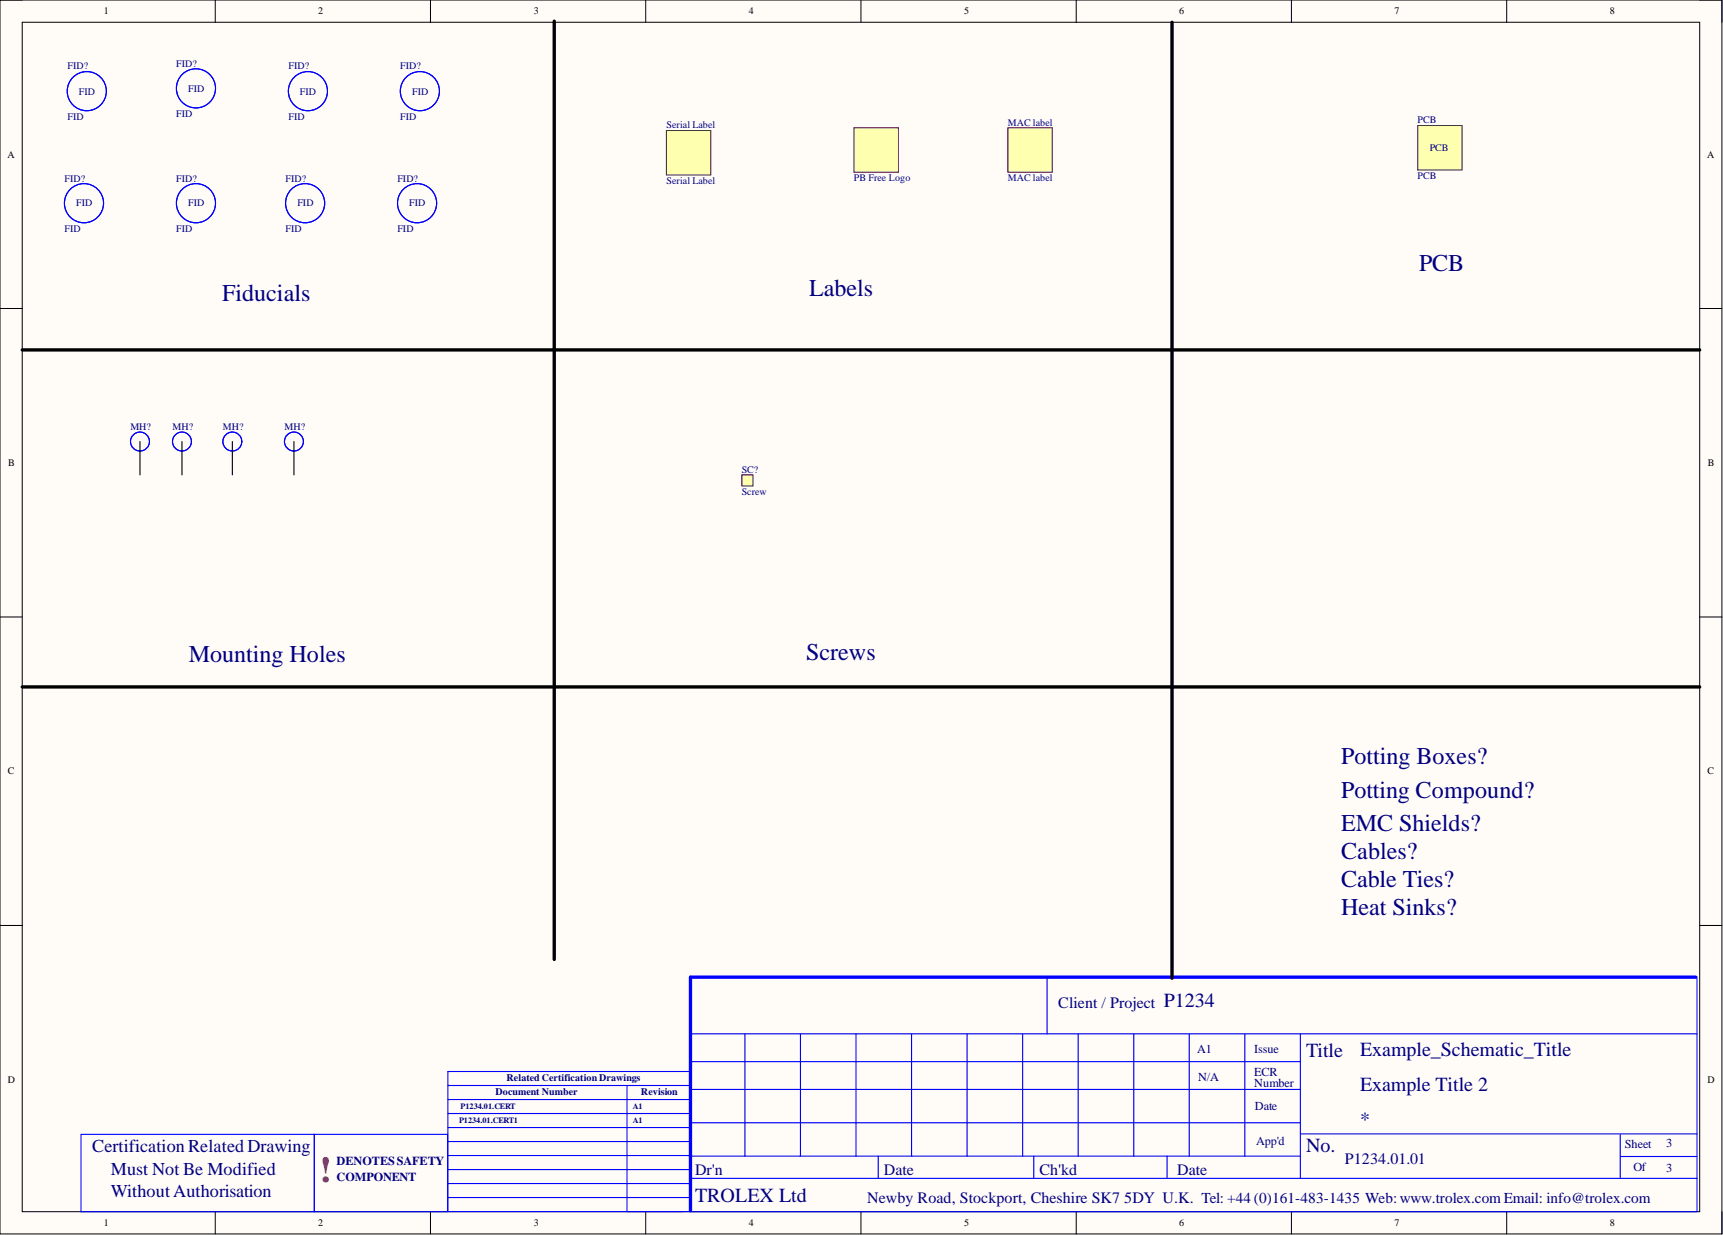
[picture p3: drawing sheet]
<svg xmlns="http://www.w3.org/2000/svg" width="393mm" height="282mm" viewBox="0 0 393 282" stroke-linecap="round" stroke-linejoin="round" font-family="sans-serif">
<path d="M0 0h393.1v281.6h-393.1z" fill-rule="evenodd" fill="#fffcf8"/>
<path d="M0 0h393.1v281.6h-393.1z" fill="none" stroke="#000" stroke-width=".23"/>
<path d="M5.1 5.1h382.9v271.5h-382.9z" fill-rule="evenodd" fill="#fffcf8"/>
<g fill="none" stroke="#000" stroke-width=".23">
<path d="M0 0h5.1M5.1 5.1h382.9v271.5h-382.9zM49.1 0v5.1M98.3 0v5.1M147.4 0v5.1M196.5 0v5.1M245.7 0v5.1M294.8 0v5.1M344 0v5.1M388 0h5.1v5.1M0 70.4h5.1M388 70.4h5.1"/>
<path d="M0 140.8h5.1M388 140.8h5.1M0 211.2h5.1M388 211.2h5.1M49.1 276.6v5M98.3 276.6v5M147.4 276.6v5M196.5 276.6v5M245.7 276.6v5M294.8 276.6v5M344 276.6v5M393.1 276.6v5"/>
</g>
<path d="M387.2 223h-229.6v53.3" fill="none" stroke="#00f" stroke-width=".76"/>
<g fill="none" stroke="#00f" stroke-width=".25">
<path d="M157.4 236h230M170.1 236v27.9M182.7 236v27.9M195.4 236v27.9M208.1 236v27.9M220.8 236v27.9M233.5 236v27.9M239 223.3v12.7M246.1 236v27.9M258.8 236v27.9M271.5 236v27.9M284.2 236v27.9"/>
<path d="M296.9 236v32.9M387.4 223.3v53.3h-230M18.5 258.9h53.3v17.7h-53.3zM71.8 258.9h30.4v17.7h-30.4zM102.2 257.3h55.2M102.2 254.1h55.2M102.2 251h55.2M102.2 247.7h55.2M143.1 247.7v28.8M157.4 248.6h139.5M157.4 242.3h139.5M157.4 256.3h139.5"/>
<path d="M157.4 244.6h-55.2v31.9h55M296.9 258.8h90.5M369.9 259v9.9M102.2 273.3h55M102.2 270.1h55.2M102.2 266.9h55.2M102.2 263.7h55.2M102.2 260.5h55.2M157.4 263.9h139.5M157.4 268.9h230M200.5 263.9v5M236 263.9v5"/>
<path d="M266.4 263.9v5M369.9 264h17.5"/>
<circle cx="19.8" cy="20.8" r="4.5"/>
<circle cx="44.7" cy="20.2" r="4.5"/>
<circle cx="70.3" cy="20.8" r="4.5"/>
<circle cx="95.9" cy="20.8" r="4.5"/>
<circle cx="19.2" cy="46.4" r="4.5"/>
<circle cx="44.7" cy="46.4" r="4.5"/>
<circle cx="69.7" cy="46.4" r="4.5"/>
<circle cx="95.2" cy="46.4" r="4.5"/>
</g>
<path d="M126.5 4.8v214.2M267.6 5.1v218.2M5.1 79.9h382.9M5.1 156.8h382.9" fill="none" stroke="#000" stroke-width=".76"/>
<path d="M323.6 28.7h10.2v10.1h-10.2z" fill-rule="evenodd" fill="#ffffb0"/>
<path d="M323.6 28.7h10.2v10.1h-10.2z" fill="none" stroke="#800000" stroke-width=".23"/>
<path d="M230.1 29.2h10.1v10.1h-10.1z" fill-rule="evenodd" fill="#ffffb0"/>
<path d="M230.1 29.2h10.1v10.1h-10.1z" fill="none" stroke="#800000" stroke-width=".23"/>
<path d="M152.1 29.8h10.2v10.1h-10.2z" fill-rule="evenodd" fill="#ffffb0"/>
<path d="M152.1 29.8h10.2v10.1h-10.2z" fill="none" stroke="#800000" stroke-width=".23"/>
<path d="M169.4 108.4h2.5v2.5h-2.5z" fill-rule="evenodd" fill="#ffffb0"/>
<path d="M169.4 108.4h2.5v2.5h-2.5z" fill="none" stroke="#800000" stroke-width=".23"/>
<g fill="none" stroke="#00f" stroke-width=".25">
<circle cx="32" cy="100.8" r="2.16"/>
<circle cx="41.5" cy="100.8" r="2.16"/>
<circle cx="53" cy="100.8" r="2.16"/>
<circle cx="67.1" cy="100.8" r="2.16"/>
</g>
<path d="M32 100.8v7.6M41.5 100.8v7.6M53 100.8v7.6M67.1 100.8v7.6" fill="none" stroke="#000" stroke-width=".25"/>
<path d="M194.9 29.2h10.2v10.1h-10.2z" fill-rule="evenodd" fill="#ffffb0"/>
<path d="M194.9 29.2h10.2v10.1h-10.2z" fill="none" stroke="#800000" stroke-width=".23"/>
<text font-size="8.3" fill="#f00" x="73" y="269.7">!</text>
<g font-size="5.5" fill="#000080">
<text x="323.9" y="61.8">PCB</text>
<text x="50.7" y="68.6">Fiducials</text>
<text x="184.7" y="67.6">Labels</text>
<text x="43.1" y="151.1">Mounting Holes</text>
<text x="184" y="150.6">Screws</text>
<text x="306.2" y="174.5">Potting Boxes?</text>
<text x="306.2" y="182.1">Potting Compound?</text>
<text x="306.2" y="189.7">EMC Shields?</text>
<text x="306.2" y="196">Cables?</text>
<text x="306.2" y="202.4">Cable Ties?</text>
<text x="306.2" y="208.7">Heat Sinks?</text>
</g>
<g font-size="4.6" fill="#000080">
<text x="265.7" y="229.9">P1234</text>
<text x="298.2" y="241.3">Title</text>
<text x="310.5" y="241">Example_Schematic_Title</text>
<text x="310.5" y="249">Example Title 2</text>
<text x="310.5" y="256.9">*</text>
<text x="298.2" y="262.9">No.</text>
<text x="158.7" y="274.3">TROLEX Ltd</text>
</g>
<g font-size="4.1" fill="#000080">
<text x="21" y="262.9">Certification Related Drawing</text>
<text x="25.3" y="268.1">Must Not Be Modified</text>
<text x="25.3" y="273.2">WithoutAuthorisation</text>
</g>
<g font-size="3.6" fill="#000080">
<text x="241.6" y="230.1">Client / Project</text>
<text x="158.7" y="268.2">Dr'n</text>
<text x="201.8" y="268.2">Date</text>
<text x="237.3" y="268.2">Ch'kd</text>
<text x="268.7" y="268.2">Date</text>
<text x="307" y="265.6">P1234.01.01</text>
<text x="198" y="274.5">Newby Road, Stockport, Cheshire SK7</text>
<text x="256.7" y="274.5">5DY U.K. Tel: +44 (0)161-483-1435 Web:www.trolex.com Email: info@trolex.com</text>
</g>
<g font-size="2.8" fill="#000080">
<text x="273.3" y="240.4">A1</text>
<text x="286.3" y="240.4">Issue</text>
<text x="286.3" y="245.5">ECR</text>
<text x="273.6" y="246.8">N/A</text>
<text x="286.3" y="248.1">Number</text>
<text x="286.5" y="253.4">Date</text>
<text x="286.8" y="261.2">App'd</text>
<text x="371" y="262">Sheet</text>
<text x="380.3" y="261.8">3</text>
<text x="76.8" y="265.8">DENOTESSAFETY</text>
<text x="76.8" y="269.6">COMPONENT</text>
<text x="372.9" y="267.3">Of</text>
<text x="380.3" y="267.6">3</text>
</g>
<g font-size="2.3">
<text x="23.7" y="3.3">1</text>
<text x="72.6" y="3.3">2</text>
<text x="121.9" y="3.3">3</text>
<text x="170.9" y="3.3">4</text>
<text x="220.1" y="3.3">5</text>
<text x="269.2" y="3.3">6</text>
<text x="318.4" y="3.3">7</text>
<text x="367.5" y="3.3">8</text>
<text x="1.7" y="35.9">A</text>
<text x="389.7" y="35.9">A</text>
<text x="1.9" y="106.4">B</text>
<text x="389.9" y="106.4">B</text>
<text x="1.8" y="176.8">C</text>
<text x="389.8" y="176.8">C</text>
<text x="1.8" y="247.2">D</text>
<text x="389.8" y="247.2">D</text>
<text x="23.7" y="279.9">1</text>
<text x="72.6" y="279.9">2</text>
<text x="121.9" y="279.9">3</text>
<text x="170.9" y="279.9">4</text>
<text x="220.1" y="279.9">5</text>
<text x="269.2" y="279.9">6</text>
<text x="318.4" y="279.9">7</text>
<text x="367.5" y="279.9">8</text>
</g>
<g font-size="2.3" fill="#000080">
<text x="15.4" y="15.8">FID?</text>
<text x="40.2" y="15.2">FID?</text>
<text x="65.9" y="15.8">FID?</text>
<text x="91.4" y="15.8">FID?</text>
<text x="18" y="21.6">FID</text>
<text x="42.9" y="20.9">FID</text>
<text x="68.5" y="21.6">FID</text>
<text x="94.1" y="21.6">FID</text>
<text x="15.4" y="27.3">FID</text>
<text x="40.2" y="26.6">FID</text>
<text x="65.9" y="27.3">FID</text>
<text x="91.4" y="27.3">FID</text>
<text x="152.2" y="29.3">Serial Label</text>
<text x="230.1" y="28.7">MAC label</text>
<text x="323.6" y="28.2">PCB</text>
<text x="326.4" y="34.5">PCB</text>
<text x="14.7" y="41.4">FID?</text>
<text x="40.2" y="41.4">FID?</text>
<text x="65.2" y="41.4">FID?</text>
<text x="90.7" y="41.4">FID?</text>
<text x="152.2" y="42">Serial Label</text>
<text x="194.9" y="41.4">PB Free Logo</text>
<text x="230.1" y="41.4">MAC label</text>
<text x="323.6" y="40.9">PCB</text>
<text x="17.4" y="47.1">FID</text>
<text x="42.9" y="47.1">FID</text>
<text x="67.9" y="47.1">FID</text>
<text x="93.4" y="47.1">FID</text>
<text x="14.7" y="52.9">FID</text>
<text x="40.2" y="52.9">FID</text>
<text x="65.2" y="52.9">FID</text>
<text x="90.7" y="52.9">FID</text>
<text x="29.8" y="98.1">MH?</text>
<text x="39.4" y="98.1">MH?</text>
<text x="50.9" y="98.1">MH?</text>
<text x="64.9" y="98.1">MH?</text>
<text x="169.3" y="107.9">SC?</text>
<text x="169.3" y="113">Screw</text>
<text x="113.1" y="249.8">Document Number</text>
<text x="115.6" y="246.6">Related Certification Drawings</text>
<text x="146.3" y="249.8">Revision</text>
</g>
<g font-size="1.9" fill="#000080">
<text x="104.8" y="256.3">P1234.01.CERT1</text>
<text x="105.2" y="253">P1234.01.CERT</text>
<text x="144.5" y="256.3">A1</text>
<text x="144.5" y="253">A1</text>
</g>
</svg>
